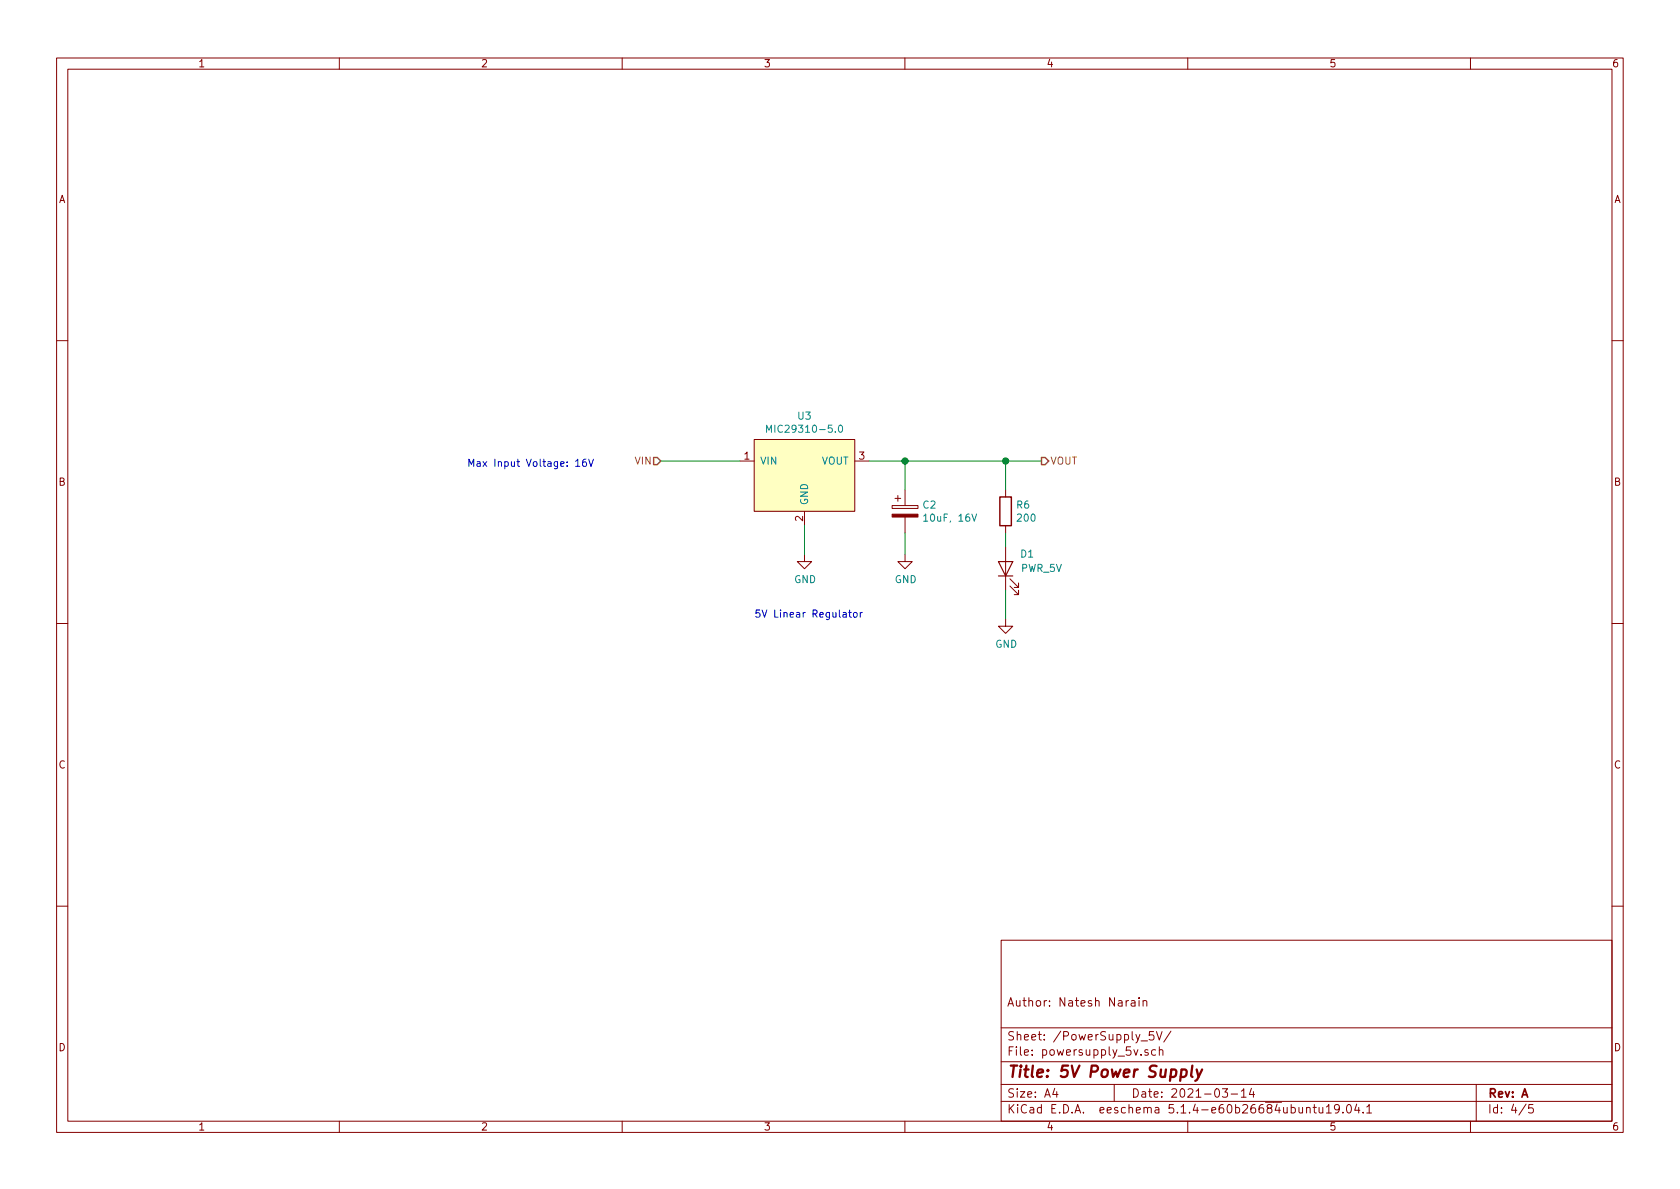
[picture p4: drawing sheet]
EESchema Schematic File Version 4
EELAYER 30 0
EELAYER END
$Descr A4 11693 8268
encoding utf-8
Sheet 5 5
Title "5V Power Supply"
Date "2021-03-14"
Rev "A"
Comp ""
Comment1 "Author: Natesh Narain"
Comment2 ""
Comment3 ""
Comment4 ""
$EndDescr
$Comp
L linear_regulators:MIC29310-5.0 U3
U 1 1
P 5600 3300
F 0 "U3" H 5600 3715 50  0000 C CNN
F 1 "MIC29310-5.0" H 5600 3624 50  0000 C CNN
F 2 "Package_TO_SOT_SMD:TO-263-3_TabPin2" H 5600 2650 50  0001 C CNN
F 3 "https://ww1.microchip.com/downloads/en/DeviceDoc/mic29310.pdf" H 5450 3600 50  0001 C CNN
F 4 "576-2230-ND" H 5600 3300 50  0001 C CNN "Digi-Key_PN"
	1    5600 3300
	1    0    0    -1  
$EndComp
Text HLabel 4600 3200 0    50   Input ~ 0
VIN
Text HLabel 7250 3200 2    50   Output ~ 0
VOUT
$Comp
L power:GND #PWR013
U 1 1
P 5600 3850
F 0 "#PWR013" H 5600 3600 50  0001 C CNN
F 1 "GND" H 5605 3677 50  0000 C CNN
F 2 "" H 5600 3850 50  0001 C CNN
F 3 "" H 5600 3850 50  0001 C CNN
	1    5600 3850
	1    0    0    -1  
$EndComp
$Comp
L power:GND #PWR014
U 1 1
P 6300 3850
F 0 "#PWR014" H 6300 3600 50  0001 C CNN
F 1 "GND" H 6305 3677 50  0000 C CNN
F 2 "" H 6300 3850 50  0001 C CNN
F 3 "" H 6300 3850 50  0001 C CNN
	1    6300 3850
	1    0    0    -1  
$EndComp
Wire Wire Line
	4600 3200 5150 3200
Wire Wire Line
	5600 3650 5600 3850
Wire Wire Line
	6050 3200 6300 3200
Wire Wire Line
	6300 3400 6300 3200
Wire Wire Line
	6300 3700 6300 3850
Text Notes 3250 3250 0    50   ~ 0
Max Input Voltage: 16V
$Comp
L Device:LED D1
U 1 1
P 7000 3950
F 0 "D1" V 7100 3800 50  0000 C CNN
F 1 "PWR_5V" V 7000 3700 50  0000 C CNN
F 2 "LED_SMD:LED_0805_2012Metric" H 7000 3950 50  0001 C CNN
F 3 "~" H 7000 3950 50  0001 C CNN
F 4 "475-1410-2-ND" V 7000 3950 50  0001 C CNN "Digi-Key_PN"
	1    7000 3950
	0    -1   -1   0   
$EndComp
$Comp
L Device:R R6
U 1 1
P 7000 3550
F 0 "R6" H 7070 3596 50  0000 L CNN
F 1 "200" H 7070 3505 50  0000 L CNN
F 2 "Resistor_SMD:R_0805_2012Metric" V 6930 3550 50  0001 C CNN
F 3 "~" H 7000 3550 50  0001 C CNN
F 4 "RMCF0805FT200RCT-ND" H 7000 3550 50  0001 C CNN "Digi-Key_PN"
	1    7000 3550
	1    0    0    -1  
$EndComp
Wire Wire Line
	6300 3200 7000 3200
Connection ~ 6300 3200
Wire Wire Line
	7000 3400 7000 3200
Connection ~ 7000 3200
Wire Wire Line
	7000 3200 7250 3200
Wire Wire Line
	7000 3800 7000 3700
$Comp
L power:GND #PWR0103
U 1 1
P 7000 4300
F 0 "#PWR0103" H 7000 4050 50  0001 C CNN
F 1 "GND" H 7005 4127 50  0000 C CNN
F 2 "" H 7000 4300 50  0001 C CNN
F 3 "" H 7000 4300 50  0001 C CNN
	1    7000 4300
	1    0    0    -1  
$EndComp
Wire Wire Line
	7000 4100 7000 4300
Text Notes 5250 4300 0    50   ~ 0
5V Linear Regulator
$Comp
L Device:CP C?
U 1 1
P 6300 3550
AR Path="/604E226D/60553334" Ref="C?"  Part="1" 
AR Path="/604E6CA5/60553334" Ref="C2"  Part="1" 
F 0 "C2" H 6418 3596 50  0000 L CNN
F 1 "10uF, 16V" H 6418 3505 50  0000 L CNN
F 2 "Capacitor_SMD:C_0805_2012Metric" H 6338 3400 50  0001 C CNN
F 3 "~" H 6300 3550 50  0001 C CNN
F 4 "511-1683-2-ND" H 6300 3550 50  0001 C CNN "Digi-Key_PN"
	1    6300 3550
	1    0    0    -1  
$EndComp
$EndSCHEMATC
